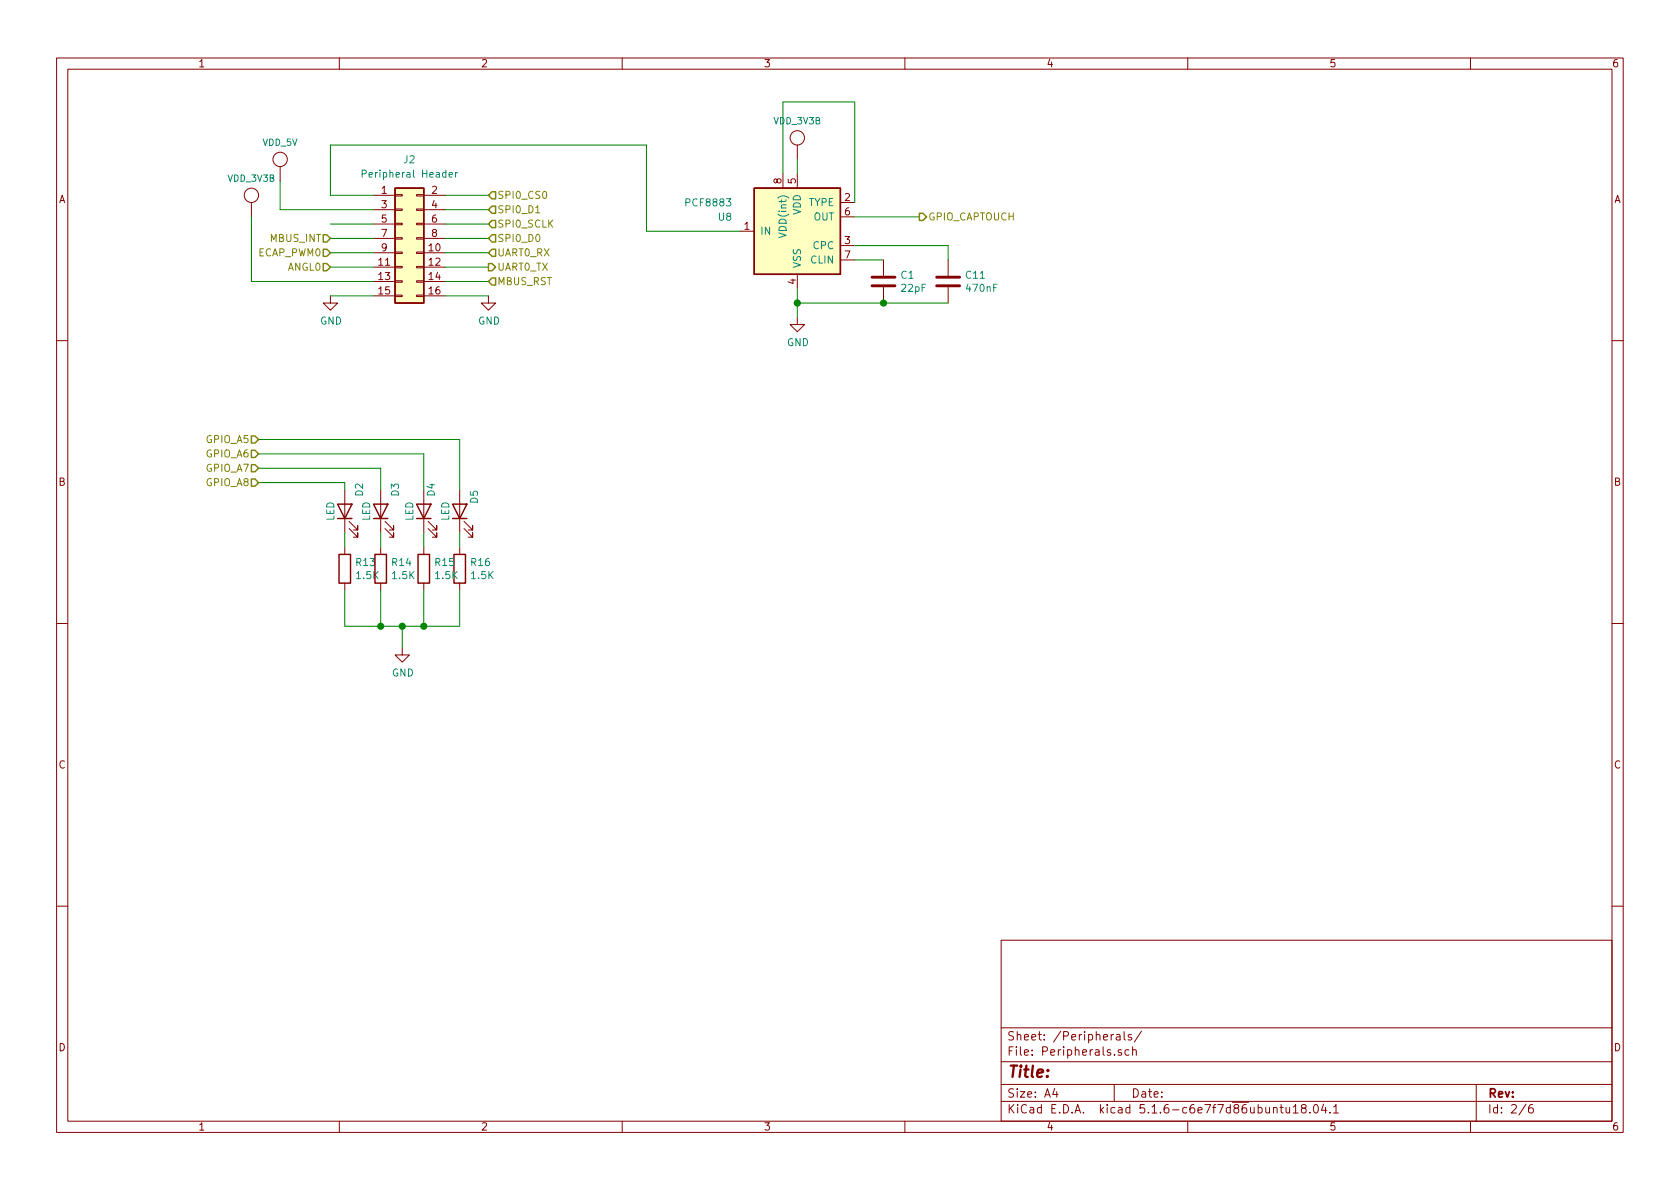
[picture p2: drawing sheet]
EESchema Schematic File Version 4
EELAYER 30 0
EELAYER END
$Descr A4 11693 8268
encoding utf-8
Sheet 2 6
Title ""
Date ""
Rev ""
Comp ""
Comment1 ""
Comment2 ""
Comment3 ""
Comment4 ""
$EndDescr
$Comp
L Connector_Generic:Conn_02x08_Odd_Even J?
U 1 1
P 2800 1650
AR Path="/5FF952FE" Ref="J?"  Part="1" 
AR Path="/5F8143D2/5FF952FE" Ref="J?"  Part="1" 
AR Path="/5F0E396B/5FF952FE" Ref="J2"  Part="1" 
AR Path="/5F55F329/5FF952FE" Ref="J?"  Part="1" 
F 0 "J2" H 2850 2200 50  0000 C CNN
F 1 "Peripheral Header" H 2850 2100 50  0000 C CNN
F 2 "Connector_PinHeader_1.00mm:PinHeader_2x08_P1.00mm_Vertical" H 2800 1650 50  0001 C CNN
F 3 "~" H 2800 1650 50  0001 C CNN
	1    2800 1650
	1    0    0    -1  
$EndComp
Wire Wire Line
	2600 1350 2300 1350
Wire Wire Line
	2600 1550 2300 1550
Wire Wire Line
	2600 1650 2300 1650
Wire Wire Line
	2600 1750 2300 1750
Wire Wire Line
	2600 1850 2300 1850
Wire Wire Line
	2600 2050 2300 2050
Wire Wire Line
	3400 1350 3100 1350
Wire Wire Line
	3400 1450 3100 1450
Wire Wire Line
	3400 1550 3100 1550
Wire Wire Line
	3400 1650 3100 1650
Wire Wire Line
	3400 1750 3100 1750
Wire Wire Line
	3400 1850 3100 1850
Wire Wire Line
	3400 2050 3100 2050
$Comp
L PocketBeagle:VDD_3V3B #SUPPLY?
U 1 1
P 1750 1400
AR Path="/5F8143D2/5FF95318" Ref="#SUPPLY?"  Part="1" 
AR Path="/5F0E396B/5FF95318" Ref="#SUPPLY01"  Part="1" 
AR Path="/5F55F329/5FF95318" Ref="#SUPPLY?"  Part="1" 
F 0 "#SUPPLY01" H 1750 1400 45  0001 L BNN
F 1 "VDD_3V3B" H 1750 1570 45  0000 C CNN
F 2 "" H 1750 1400 60  0001 C CNN
F 3 "" H 1750 1400 60  0001 C CNN
	1    1750 1400
	1    0    0    -1  
$EndComp
Wire Wire Line
	1750 1500 1750 1950
Wire Wire Line
	1750 1950 2600 1950
$Comp
L power:GND #PWR?
U 1 1
P 2300 2050
AR Path="/5F8143D2/5FF95322" Ref="#PWR?"  Part="1" 
AR Path="/5F0E396B/5FF95322" Ref="#PWR01"  Part="1" 
AR Path="/5F55F329/5FF95322" Ref="#PWR?"  Part="1" 
F 0 "#PWR01" H 2300 1800 50  0001 C CNN
F 1 "GND" H 2305 1877 50  0000 C CNN
F 2 "" H 2300 2050 50  0001 C CNN
F 3 "" H 2300 2050 50  0001 C CNN
	1    2300 2050
	1    0    0    -1  
$EndComp
$Comp
L power:GND #PWR?
U 1 1
P 3400 2050
AR Path="/5F8143D2/5FF95328" Ref="#PWR?"  Part="1" 
AR Path="/5F0E396B/5FF95328" Ref="#PWR02"  Part="1" 
AR Path="/5F55F329/5FF95328" Ref="#PWR?"  Part="1" 
F 0 "#PWR02" H 3400 1800 50  0001 C CNN
F 1 "GND" H 3405 1877 50  0000 C CNN
F 2 "" H 3400 2050 50  0001 C CNN
F 3 "" H 3400 2050 50  0001 C CNN
	1    3400 2050
	1    0    0    -1  
$EndComp
$Comp
L PocketBeagle:VDD_5V #SUPPLY?
U 1 1
P 1950 1150
AR Path="/5F8143D2/5FF95332" Ref="#SUPPLY?"  Part="1" 
AR Path="/5F0E396B/5FF95332" Ref="#SUPPLY02"  Part="1" 
AR Path="/5F55F329/5FF95332" Ref="#SUPPLY?"  Part="1" 
F 0 "#SUPPLY02" H 1950 1150 45  0001 L BNN
F 1 "VDD_5V" H 1950 1320 45  0000 C CNN
F 2 "" H 1950 1150 60  0001 C CNN
F 3 "" H 1950 1150 60  0001 C CNN
	1    1950 1150
	1    0    0    -1  
$EndComp
Text HLabel 3400 1750 2    50   Input ~ 0
UART0_RX
Text HLabel 3400 1850 2    50   Output ~ 0
UART0_TX
Text HLabel 2300 1850 0    50   Input ~ 0
ANGL0
Text HLabel 3400 1950 2    50   Input ~ 0
MBUS_RST
Text HLabel 3400 1350 2    50   Input ~ 0
SPI0_CS0
Text HLabel 3400 1550 2    50   Input ~ 0
SPI0_SCLK
Text HLabel 3400 1450 2    50   Input ~ 0
SPI0_D1
Text HLabel 3400 1650 2    50   Input ~ 0
SPI0_D0
Wire Wire Line
	1950 1250 1950 1450
Wire Wire Line
	1950 1450 2600 1450
Wire Wire Line
	3400 1950 3100 1950
Text HLabel 2300 1650 0    50   Input ~ 0
MBUS_INT
Text HLabel 2300 1750 0    50   Input ~ 0
ECAP_PWM0
$Comp
L Device:LED D?
U 1 1
P 3200 3550
AR Path="/5F0E3947/5F44F8D8" Ref="D?"  Part="1" 
AR Path="/5F0E396B/5F44F8D8" Ref="D5"  Part="1" 
F 0 "D5" H 3300 3450 50  0000 C CNN
F 1 "LED" H 3200 3650 50  0000 C CNN
F 2 "LED_SMD:LED_0201_0603Metric" H 3200 3550 50  0001 C CNN
F 3 "~" H 3200 3550 50  0001 C CNN
	1    3200 3550
	0    -1   -1   0   
$EndComp
$Comp
L Device:LED D?
U 1 1
P 2950 3550
AR Path="/5F0E3947/5F44F8DE" Ref="D?"  Part="1" 
AR Path="/5F0E396B/5F44F8DE" Ref="D4"  Part="1" 
F 0 "D4" H 3100 3500 50  0000 C CNN
F 1 "LED" H 2950 3650 50  0000 C CNN
F 2 "LED_SMD:LED_0201_0603Metric" H 2950 3550 50  0001 C CNN
F 3 "~" H 2950 3550 50  0001 C CNN
	1    2950 3550
	0    -1   -1   0   
$EndComp
$Comp
L Device:LED D?
U 1 1
P 2650 3550
AR Path="/5F0E3947/5F44F8E4" Ref="D?"  Part="1" 
AR Path="/5F0E396B/5F44F8E4" Ref="D3"  Part="1" 
F 0 "D3" H 2800 3450 50  0000 C CNN
F 1 "LED" H 2650 3650 50  0000 C CNN
F 2 "LED_SMD:LED_0201_0603Metric" H 2650 3550 50  0001 C CNN
F 3 "~" H 2650 3550 50  0001 C CNN
	1    2650 3550
	0    -1   -1   0   
$EndComp
$Comp
L Device:LED D?
U 1 1
P 2400 3550
AR Path="/5F0E3947/5F44F8EA" Ref="D?"  Part="1" 
AR Path="/5F0E396B/5F44F8EA" Ref="D2"  Part="1" 
F 0 "D2" H 2550 3450 50  0000 C CNN
F 1 "LED" H 2400 3650 50  0000 C CNN
F 2 "LED_SMD:LED_0201_0603Metric" H 2400 3550 50  0001 C CNN
F 3 "~" H 2400 3550 50  0001 C CNN
	1    2400 3550
	0    -1   -1   0   
$EndComp
$Comp
L Device:R R?
U 1 1
P 2400 3950
AR Path="/5F0E3947/5F44F8F0" Ref="R?"  Part="1" 
AR Path="/5F0E396B/5F44F8F0" Ref="R13"  Part="1" 
F 0 "R13" H 2470 3996 50  0000 L CNN
F 1 "1.5K" H 2470 3905 50  0000 L CNN
F 2 "Resistor_SMD:R_0603_1608Metric" V 2330 3950 50  0001 C CNN
F 3 "~" H 2400 3950 50  0001 C CNN
	1    2400 3950
	1    0    0    -1  
$EndComp
$Comp
L Device:R R?
U 1 1
P 2650 3950
AR Path="/5F0E3947/5F44F8F6" Ref="R?"  Part="1" 
AR Path="/5F0E396B/5F44F8F6" Ref="R14"  Part="1" 
F 0 "R14" H 2720 3996 50  0000 L CNN
F 1 "1.5K" H 2720 3905 50  0000 L CNN
F 2 "Resistor_SMD:R_0603_1608Metric" V 2580 3950 50  0001 C CNN
F 3 "~" H 2650 3950 50  0001 C CNN
	1    2650 3950
	1    0    0    -1  
$EndComp
$Comp
L Device:R R?
U 1 1
P 2950 3950
AR Path="/5F0E3947/5F44F8FC" Ref="R?"  Part="1" 
AR Path="/5F0E396B/5F44F8FC" Ref="R15"  Part="1" 
F 0 "R15" H 3020 3996 50  0000 L CNN
F 1 "1.5K" H 3020 3905 50  0000 L CNN
F 2 "Resistor_SMD:R_0603_1608Metric" V 2880 3950 50  0001 C CNN
F 3 "~" H 2950 3950 50  0001 C CNN
	1    2950 3950
	1    0    0    -1  
$EndComp
$Comp
L Device:R R?
U 1 1
P 3200 3950
AR Path="/5F0E3947/5F44F902" Ref="R?"  Part="1" 
AR Path="/5F0E396B/5F44F902" Ref="R16"  Part="1" 
F 0 "R16" H 3270 3996 50  0000 L CNN
F 1 "1.5K" H 3270 3905 50  0000 L CNN
F 2 "Resistor_SMD:R_0603_1608Metric" V 3130 3950 50  0001 C CNN
F 3 "~" H 3200 3950 50  0001 C CNN
	1    3200 3950
	1    0    0    -1  
$EndComp
Wire Wire Line
	1800 3350 2400 3350
Wire Wire Line
	2400 4100 2400 4350
Wire Wire Line
	2400 4350 2650 4350
Wire Wire Line
	3200 4350 3200 4100
Wire Wire Line
	2950 4100 2950 4350
Connection ~ 2950 4350
Wire Wire Line
	2950 4350 3200 4350
Wire Wire Line
	2650 4100 2650 4350
Connection ~ 2650 4350
Wire Wire Line
	2650 4350 2800 4350
Wire Wire Line
	2650 3400 2650 3250
Wire Wire Line
	2650 3250 1800 3250
Wire Wire Line
	1800 3150 2950 3150
Wire Wire Line
	2950 3150 2950 3400
Wire Wire Line
	3200 3400 3200 3050
Wire Wire Line
	3200 3050 1800 3050
Connection ~ 2800 4350
Wire Wire Line
	2800 4350 2950 4350
Wire Wire Line
	2800 4350 2800 4500
$Comp
L power:GND #PWR?
U 1 1
P 2800 4500
AR Path="/5F0E3947/5F44F91C" Ref="#PWR?"  Part="1" 
AR Path="/5F0E396B/5F44F91C" Ref="#PWR016"  Part="1" 
F 0 "#PWR016" H 2800 4250 50  0001 C CNN
F 1 "GND" H 2805 4327 50  0000 C CNN
F 2 "" H 2800 4500 50  0001 C CNN
F 3 "" H 2800 4500 50  0001 C CNN
	1    2800 4500
	1    0    0    -1  
$EndComp
Text HLabel 1800 3050 0    50   Input ~ 0
GPIO_A5
Text HLabel 1800 3150 0    50   Input ~ 0
GPIO_A6
Text HLabel 1800 3250 0    50   Input ~ 0
GPIO_A7
Text HLabel 1800 3350 0    50   Input ~ 0
GPIO_A8
Wire Wire Line
	2400 3700 2400 3800
Wire Wire Line
	2650 3800 2650 3700
Wire Wire Line
	2950 3700 2950 3800
Wire Wire Line
	3200 3800 3200 3700
Wire Wire Line
	2400 3350 2400 3400
$Comp
L PocketBeagle:VDD_3V3B #SUPPLY0102
U 1 1
P 5550 1000
F 0 "#SUPPLY0102" H 5550 1000 45  0001 L BNN
F 1 "VDD_3V3B" H 5550 1170 45  0000 C CNN
F 2 "" H 5550 1000 60  0001 C CNN
F 3 "" H 5550 1000 60  0001 C CNN
	1    5550 1000
	1    0    0    -1  
$EndComp
Wire Wire Line
	5550 1100 5550 1200
$Comp
L power:GND #PWR0101
U 1 1
P 5550 2200
F 0 "#PWR0101" H 5550 1950 50  0001 C CNN
F 1 "GND" H 5555 2027 50  0000 C CNN
F 2 "" H 5550 2200 50  0001 C CNN
F 3 "" H 5550 2200 50  0001 C CNN
	1    5550 2200
	1    0    0    -1  
$EndComp
$Comp
L Device:C C1
U 1 1
P 6150 1950
F 0 "C1" H 6265 1996 50  0000 L CNN
F 1 "22pF" H 6265 1905 50  0000 L CNN
F 2 "Capacitor_SMD:C_0603_1608Metric" H 6188 1800 50  0001 C CNN
F 3 "~" H 6150 1950 50  0001 C CNN
	1    6150 1950
	1    0    0    -1  
$EndComp
$Comp
L Device:C C11
U 1 1
P 6600 1950
F 0 "C11" H 6715 1996 50  0000 L CNN
F 1 "470nF" H 6715 1905 50  0000 L CNN
F 2 "Capacitor_Tantalum_SMD:CP_EIA-1608-08_AVX-J" H 6638 1800 50  0001 C CNN
F 3 "~" H 6600 1950 50  0001 C CNN
	1    6600 1950
	1    0    0    -1  
$EndComp
Wire Wire Line
	5950 1500 6400 1500
Wire Wire Line
	5950 1800 6150 1800
Wire Wire Line
	6150 2100 5550 2100
Wire Wire Line
	5550 2000 5550 2100
Connection ~ 5550 2100
Wire Wire Line
	5550 2100 5550 2200
Wire Wire Line
	6600 2100 6150 2100
Connection ~ 6150 2100
Wire Wire Line
	5950 1700 6600 1700
Wire Wire Line
	6600 1700 6600 1800
Wire Wire Line
	5450 700  5950 700 
Wire Wire Line
	5950 700  5950 1400
Wire Wire Line
	5450 700  5450 1200
Text HLabel 6400 1500 2    50   Output ~ 0
GPIO_CAPTOUCH
$Comp
L Sensor_Touch:PCF8883 U8
U 1 1
P 5550 1600
F 0 "U8" H 5100 1700 50  0000 R CNN
F 1 "PCF8883" H 5100 1800 50  0000 R CNN
F 2 "Package_SO:SOIC-8_3.9x4.9mm_P1.27mm" H 5450 1250 50  0001 R CNN
F 3 "http://www.nxp.com/docs/en/data-sheet/PCF8883.pdf" H 5550 1450 50  0001 C CNN
	1    5550 1600
	1    0    0    -1  
$EndComp
Wire Wire Line
	2300 1350 2300 1000
Wire Wire Line
	2300 1000 4500 1000
Wire Wire Line
	4500 1000 4500 1600
Wire Wire Line
	4500 1600 5150 1600
$EndSCHEMATC
